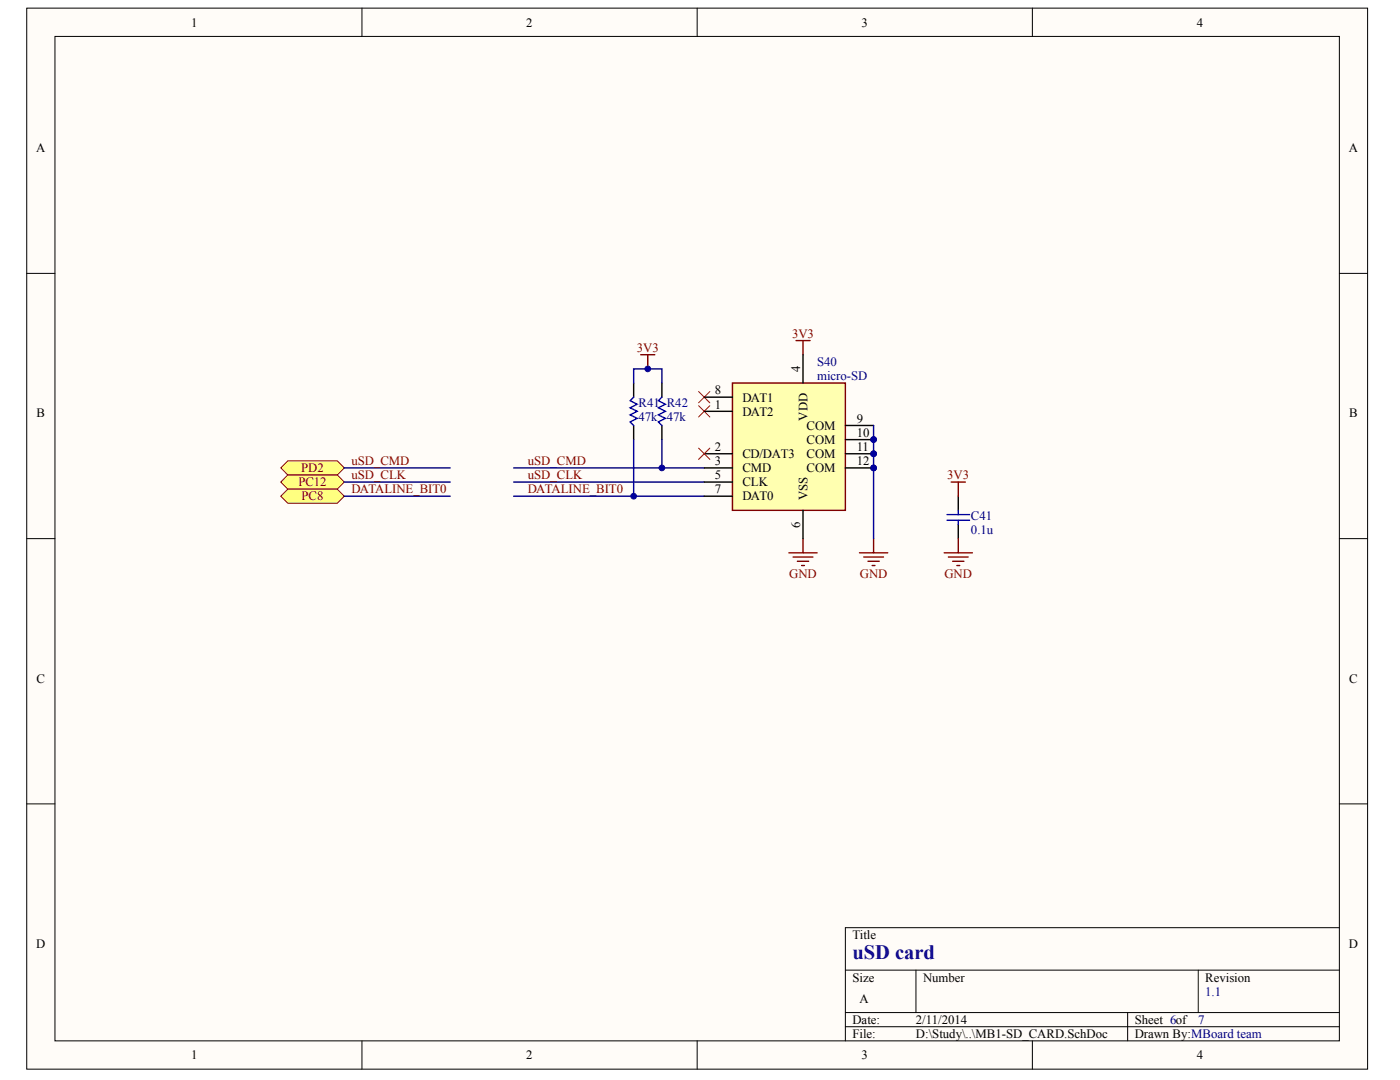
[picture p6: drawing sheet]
<svg xmlns="http://www.w3.org/2000/svg" width="279mm" height="215mm" viewBox="0 0 279 215" stroke-linecap="round" stroke-linejoin="round" font-family="sans-serif">
<g fill="#fffcf8" stroke="#000" stroke-width=".2">
<path d="M5.3 1.6h267.3v211.4h-267.3z"/>
<path d="M11 7.3h256v200.1h-256z"/>
</g>
<g fill="none" stroke="#000" stroke-width=".2">
<path d="M72.1 1.6v5.7M139 1.6v5.7M205.8 1.6v5.7M5.3 54.5h5.7M267 54.5h5.6M5.3 107.3h5.7M267 107.3h5.6M5.3 160.2h5.7M267 160.2h5.6M168.5 193.3h98.5M182.6 193.3v8.5M238.8 193.3v8.5"/>
<path d="M267 184.8h-98.5v22.6M72.1 207.4v5.6M139 207.4v5.6M168.5 201.8h98.5M168.5 204.6h98.5M205.8 207.4v5.6M224.8 201.8v5.6"/>
</g>
<g fill="none" stroke="#800000" stroke-width=".28">
<path d="M127.7 70.7h2.8M129.1 70.7v2.8M189.6 96.1h2.8M191 96.1v2.8M157.2 110.1h5.7M158.1 111h3.9M158.9 111.8h2.3M159.8 112.7h.5M160.1 107.3v2.8M171.3 110.1h5.6M172.2 111h3.9M173 111.8h2.2"/>
<path d="M173.8 112.7h.6M174.1 107.3v2.8M188.2 110.1h5.6M189 111h4M189.9 111.8h2.2M190.7 112.7h.6M191 107.3v2.8"/>
</g>
<circle cx="129.1" cy="73.5" r=".56" fill="#000080" stroke="#000080" stroke-width=".2"/>
<path d="M126.3 76.3v2.8M131.9 76.3v2.8M126.3 84.8v2.8M131.9 84.8v2.8M191 98.9v2.8M191 104.5v2.8" fill="none" stroke="#000" stroke-width=".28"/>
<path d="M126.3 79.1l-.7 .7 1.4 .7-1.4 .8 1.4 .7-1.4 .7 1.4 .7-1.4 .7 .7 .7M131.9 79.1l-.7 .7 1.4 .7-1.4 .8 1.4 .7-1.4 .7 1.4 .7-1.4 .7 .7 .7M188.8 102.5h4.5M188.8 103.7h4.5M191 101.7v.8M191 103.7v.8" fill="none" stroke="#00f" stroke-width=".28"/>
<g fill="#ffff80" stroke="#800000" stroke-width=".2">
<path d="M57.4 91.8h9.8l1.4 1.4-1.4 1.4h-9.8l-1.4-1.4z" fill-rule="evenodd"/>
<path d="M57.4 94.6h9.8l1.4 1.5-1.4 1.4h-9.8l-1.4-1.4z" fill-rule="evenodd"/>
<path d="M57.4 97.5h9.8l1.4 1.4-1.4 1.4h-9.8l-1.4-1.4z" fill-rule="evenodd"/>
</g>
<path d="M126.3 76.3v-2.8h5.6v2.8M68.6 96.1h21.1M68.6 93.2h21.1M68.6 98.9h21.1M102.4 96.1h38M102.4 93.2h38M102.4 98.9h38M126.3 87.6v11.3M131.9 87.6v5.6" fill="none" stroke="#000080" stroke-width=".28"/>
<g fill="#000080" stroke="#000080" stroke-width=".2">
<circle cx="131.9" cy="93.2" r=".56"/>
<circle cx="126.3" cy="98.9" r=".56"/>
</g>
<path d="M139.2 78l2.3 2.3M141.5 78l-2.3 2.3M139.2 80.8l2.3 2.3M141.5 80.8l-2.3 2.3" fill="none" stroke="#f00" stroke-width=".2"/>
<path d="M158.7 67.9h2.8M160.1 67.9v2.8" fill="none" stroke="#800000" stroke-width=".28"/>
<path d="M146 76.3h22.5v25.4h-22.5z" fill="#ffffb0" stroke="#800000" stroke-width=".28"/>
<path d="M140.4 79.1h5.6M160.1 70.7v5.6M140.4 82h5.6M140.4 90.4h5.6M140.4 93.2h5.6M140.4 96.1h5.6M140.4 98.9h5.6M168.5 90.4h5.6M168.5 93.2h5.6M168.5 84.8h5.6M168.5 87.6h5.6M160.1 101.7v5.6" fill="none" stroke="#000" stroke-width=".28"/>
<g fill="#000080" stroke="#000080" stroke-width=".2">
<circle cx="174.1" cy="87.6" r=".56"/>
<circle cx="174.1" cy="90.4" r=".56"/>
<circle cx="174.1" cy="93.2" r=".56"/>
</g>
<path d="M174.1 84.8v22.5" fill="none" stroke="#000080" stroke-width=".28"/>
<path d="M139.2 89.3l2.3 2.2M141.5 89.3l-2.3 2.2" fill="none" stroke="#f00" stroke-width=".2"/>
<text font-size="4.1" fill="#11037f" x="169.9" y="191">uSD card</text>
<g font-size="2.5">
<text x="38.1" y="5.3">1</text>
<text x="104.9" y="5.3">2</text>
<text x="171.7" y="5.3">3</text>
<text x="238.6" y="5.3">4</text>
<text x="7.2" y="30.3">A</text>
<text x="268.9" y="30.3">A</text>
<text x="159.5" y="74.1" transform="rotate(-90 159.5 74.1)">4</text>
<text x="7.3" y="83.2">B</text>
<text x="142.5" y="81.4">1</text>
<text x="142.5" y="78.6">8</text>
<text x="148" y="82.8">DAT2</text>
<text x="148" y="80">DAT1</text>
<text x="160.9" y="83.8" transform="rotate(-90 160.9 83.8)">VDD</text>
<text x="268.9" y="83.2">B</text>
<text x="142.5" y="89.9">2</text>
<text x="160.7" y="85.6">COM</text>
<text x="160.7" y="88.4">COM</text>
<text x="170.8" y="84.2">9</text>
<text x="170.8" y="87">10</text>
<text x="170.8" y="89.9">11</text>
<text x="142.5" y="92.7">3</text>
<text x="142.5" y="95.5">5</text>
<text x="148" y="91.3">CD/DAT3</text>
<text x="148" y="94.1">CMD</text>
<text x="160.7" y="91.3">COM</text>
<text x="160.7" y="94.1">COM</text>
<text x="170.8" y="92.7">12</text>
<text x="142.5" y="98.3">7</text>
<text x="148" y="96.9">CLK</text>
<text x="148" y="99.7">DAT0</text>
<text x="160.9" y="99.7" transform="rotate(-90 160.9 99.7)">VSS</text>
<text x="159.5" y="105.2" transform="rotate(-90 159.5 105.2)">6</text>
<text x="7.3" y="136">C</text>
<text x="268.9" y="136">C</text>
<text x="7.2" y="188.9">D</text>
<text x="169.9" y="187.1">Title</text>
<text x="268.9" y="188.9">D</text>
<text x="169.9" y="195.6">Size</text>
<text x="184" y="195.6">Number</text>
<text x="240.2" y="195.6">Revision</text>
<text x="171.3" y="199.8">A</text>
<text x="169.9" y="204">Date:</text>
<text x="169.9" y="206.8">File:</text>
<text x="182.6" y="204">2/11/2014</text>
<text x="182.6" y="206.8">D:\Study\..\MB1-SD_CARD.SchDoc</text>
<text x="226.2" y="204">Sheet 6of</text>
<text x="226.2" y="206.8">Drawn By:MBoard team</text>
<text x="38.1" y="211.1">1</text>
<text x="104.9" y="211.1">2</text>
<text x="171.7" y="211.1">3</text>
<text x="238.6" y="211.1">4</text>
</g>
<g font-size="2.5" fill="#800000">
<text x="126.9" y="70.1">3V3</text>
<text x="157.9" y="67.3">3V3</text>
<text x="60" y="94.1">PD2</text>
<text x="70" y="92.7">uSD_CMD</text>
<text x="70" y="95.5">uSD_CLK</text>
<text x="105.2" y="92.7">uSD_CMD</text>
<text x="105.2" y="95.5">uSD_CLK</text>
<text x="188.8" y="95.5">3V3</text>
<text x="59.5" y="96.9">PC12</text>
<text x="60.1" y="99.7">PC8</text>
<text x="70" y="98.3">DATALINE_BIT0</text>
<text x="105.2" y="98.3">DATALINE_BIT0</text>
<text x="157.3" y="115.2">GND</text>
<text x="171.4" y="115.2">GND</text>
<text x="188.2" y="115.2">GND</text>
</g>
<g font-size="2.5" fill="#000080">
<text x="162.9" y="73">S40</text>
<text x="162.9" y="75.8">micro-SD</text>
<text x="127.3" y="83.9">47k</text>
<text x="127.3" y="81.1">R41 R42</text>
<text x="132.9" y="83.9">47k</text>
<text x="193.5" y="106.5">0.1u</text>
<text x="193.5" y="103.7">C41</text>
<text x="240.2" y="198.4">1.1</text>
<text x="238.8" y="204">7</text>
</g>
</svg>
